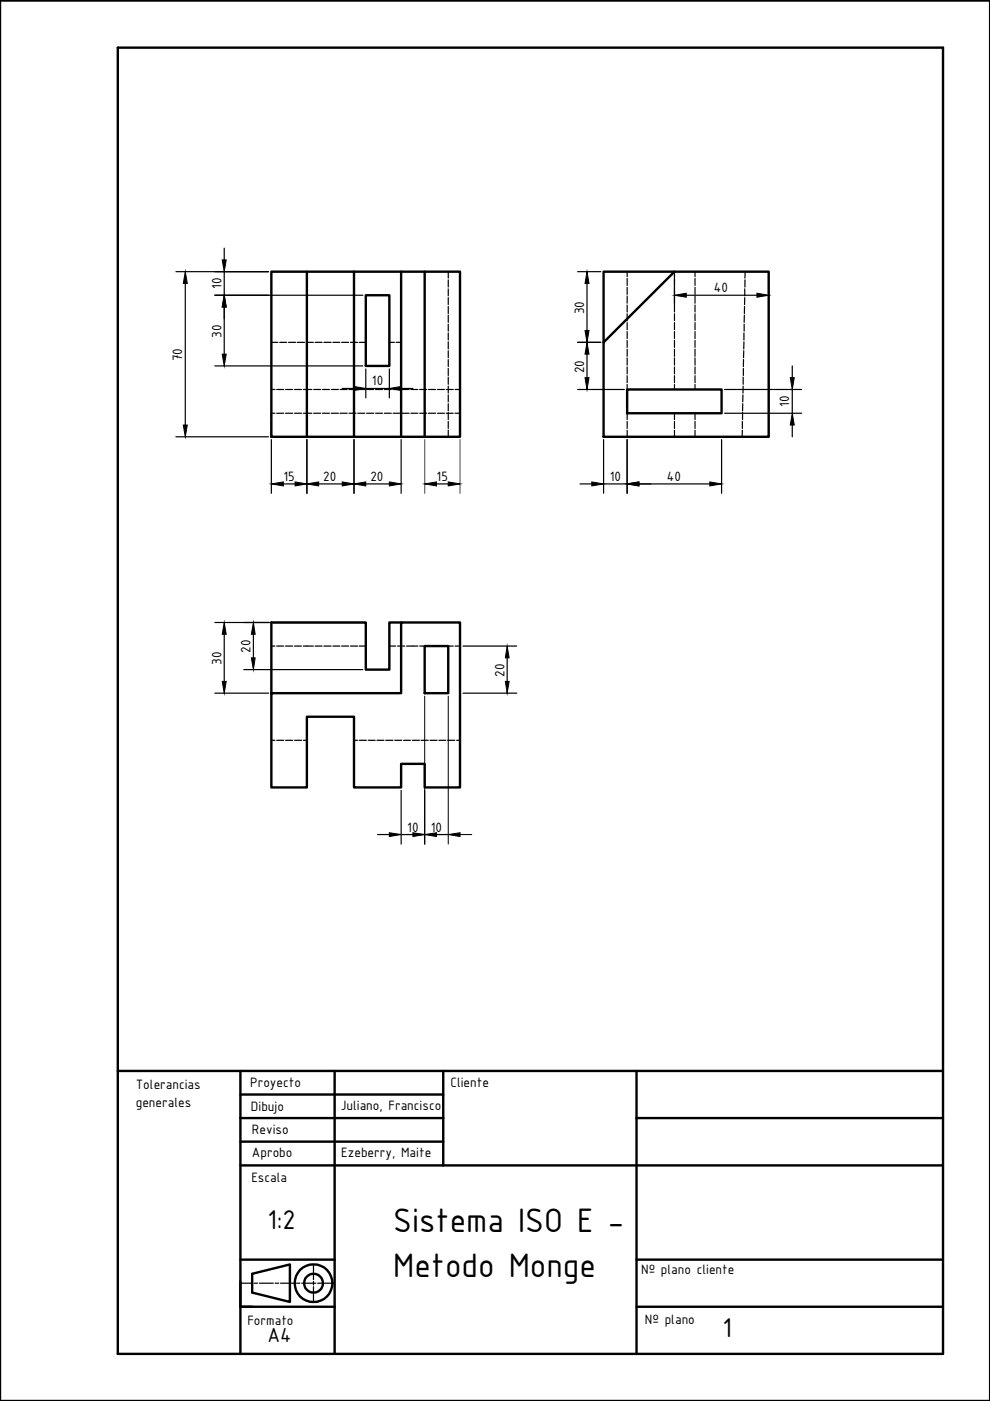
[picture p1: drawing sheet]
<svg xmlns="http://www.w3.org/2000/svg" width="210mm" height="297mm" viewBox="0 0 210 297" stroke-linecap="round" stroke-linejoin="round" font-family="sans-serif">
<!-- layer: 0 -->
<g fill="none" stroke="#000" stroke-width=".51">
<path d="M0 .1h209.9v296.9h-209.9zM25 10.1h174.9v276.9h-174.9zM57.5 57.6h40v35h-40zM65.1 57.6v35M75.1 57.6v35M85 57.6v35M90 57.6v35M128 57.6h35v35h-35zM143 57.6l-15 15M77.6 62.6h4.9v15h-4.9zM133 82.6h20v5h-20zM85 132h-2.5v10h-4.9v-10h-20.1v34.9h7.6v-14.9h10v14.9h9.9v-4.9h5v4.9h7.5v-34.9h-12.5v15h-27.5"/>
<path d="M90 137h5v10h-5zM25 227.1h174.9M51 227.1v59.9M51 237.1h43M51 232.1h43M71 227.1v59.9M94 227.1v20M135 227.1v59.9M135 237.1h64.9M51 247.1h148.9M51 242h43M51 271.7v5.4h2.5"/>
<path d="M51 277.1h20M51 267.1h20M53.5 270.1l8-2v7.9l-8-1.9zM135 277.1h64.9M135 267.1h64.9"/>
<circle cx="66.5" cy="272.1" r="1.99"/>
<circle cx="66.5" cy="272.1" r="4"/>
</g>
<!-- layer: capaCotas -->
<g fill="none" stroke="#000" stroke-width=".25">
<path d="M37.3 57.6h19.6M47.5 52.6v2.5M47.5 57.6v5M95 57.6v1.4M95 59.3v1.6M122.5 57.6h4.9M133 57.6v1.1M133 59v1.5M143 57.6v7M147.4 57.6v1.1M147.4 59v1.5M157.9 59.3v1.6"/>
<path d="M158 57.6l-.1 1.4M163 58.2v6.4M39.3 60.1v30M45.6 62.6h31.3M45.6 77.6h31.3M47.5 65.1v10M57.5 72.6h1.4M59.3 72.6h1.5M61.2 72.6h1.5M63 72.6h1.6M64.9 72.6h1.5M66.8 72.6h1.5"/>
<path d="M68.7 72.6h1.5M70.6 72.6h1.5M72.4 72.6h1.5M74.3 72.6h1.5M76.2 72.6h1.4M77.6 78.2v6.2M82.5 72.6h1.1M82.5 78.2v6.2M84 72.6h1M95 61.2v1.5M95 63.1v1.5M95 65v1.5"/>
<path d="M95 66.8v1.6M95 68.7v1.5M95 70.6v1.5M95 72.5v1.5M95 74.4v1.4M95 76.2v1.5M95 78.1v1.5M95 80v1.5M122.5 72.6h4.9M124.5 60.1v10M124.5 75.1v5M133 60.9v1.5"/>
<path d="M133 62.8v1.5M133 64.7v1.5M133 66.5v1.5M133 68.4v1.5M133 70.3v1.5M133 72.2v1.4M133 74v1.6M133 75.9v1.5M133 77.8v1.5M133 79.7v1.4M143 64.7v1.5M143 66.5v1.5"/>
<path d="M143 68.4v1.5M143 70.3v1.5M143 72.2v1.4M143 74v1.6M143 75.9v1.5M143 77.8v1.5M143 79.7v1.4M145.5 62.6h15M147.4 60.9v1.5M147.4 62.8v1.5M147.4 64.7v1.5M147.4 66.5v1.5"/>
<path d="M147.4 68.4v1.5M147.4 70.3v1.5M147.4 72.2v1.4M147.4 74v1.6M147.4 75.9v1.5M147.4 77.8v1.5M147.4 79.7v1.4M157.6 80v1.5M157.6 78.1v1.5M157.6 76.2v1.5M157.7 74.4l-.1 1.4M157.7 70.6v1.5"/>
<path d="M157.7 72.5v1.5M157.8 68.7v1.5M157.8 66.8v1.6M157.9 65l-.1 1.5M157.9 61.2v1.5M157.9 63.1v1.5M168 77.6v2.5M37.3 92.6h19.6M57.5 87.6h.8M57.5 82.6h.8M57.5 93.2v11.4M58.7 87.6h1.5"/>
<path d="M58.7 82.6h1.5M60.5 87.6h1.6M60.5 82.6h1.6M62.4 87.6h1.5M62.4 82.6h1.5M64.3 87.6h1.8M64.3 82.6h1.8M65.1 93.2v11.4M66.5 87.6h1.5M66.5 82.6h1.5M68.4 87.6h1.4M68.4 82.6h1.4"/>
<path d="M70.2 87.6h1.6M70.2 82.6h1.6M72.1 87.6h1.5M72.1 82.6h1.5M72.6 82.4h2.5M74 87.6h1.5M74 82.6h1.5M75.1 93.2v11.4M75.9 87.6h1.4M75.9 82.6h1.4M77.6 82.4h4.9M77.7 87.6h1.5"/>
<path d="M77.7 82.6h1.5M79.6 87.6h1.5M79.6 82.6h1.5M81.5 87.6h1.5M81.5 82.6h1.5M83.4 87.6h1.5M83.4 82.6h1.5M85 93.2v11.4M85 82.4h2.5M85.2 87.6h1.5M85.2 82.6h1.5M87.1 87.6h1.5"/>
<path d="M87.1 82.6h1.5M89 87.6h1.5M89 82.6h1.5M90.8 87.6h1.6M90.8 82.6h1.6M92.8 87.6h1.4M92.8 82.6h1.4M94.6 87.6h1.5M94.6 82.6h1.5M95 81.9v1.4M95 83.7v1.5M95 85.6v1.5"/>
<path d="M95 87.5v1.5M95 89.4v1.4M95 91.2v1.4M96.5 87.6h1M96.5 82.6h1M122.5 82.6h9.9M128 93.2v11.4M133 81.5v1.1M133 87.6v1.4M133 89.4v1.4M133 91.2v1.4M133 93.2v11.4"/>
<path d="M143 81.5v1.1M143 87.6v1.4M143 89.4v1.4M143 91.2v1.4M147.4 81.5v1.1M147.4 87.6v1.4M147.4 89.4v1.4M147.4 91.2v1.4M153 93.2v11.4M153.6 87.6h16.4M153.6 82.6h16.4M157.4 89.4v1.4"/>
<path d="M157.4 91.2v1.4M157.4 87.4v1.6M157.5 85.6l-.1 1.5M157.5 83.7v1.5M157.6 81.9l-.1 1.4M168 82.6v5M168 90.1v2.5M60.1 102.6h2.5M67.6 102.6h5M77.6 102.6h4.9M92.5 102.6h2.5M123 102.6h2.5"/>
<path d="M128 102.6h5M135.5 102.6h15M45.6 132h31.3M47.5 134.5v10M53.7 134.5v5M57.5 137h.8M58.7 137h1.5M60.5 137h1.6M62.4 137h1.5M64.3 137h2.1M66.8 137h1.5M68.7 137h1.5"/>
<path d="M70.6 137h1.5M72.4 137h1.5M74.3 137h1.5M76.2 137h1.4M82.5 137h1.4M84.3 137h1.5M86.2 137h2.4M89 137h1.5M90.8 137h1.6M92.8 137h1.4M94.6 137h1.5M96.5 137h1"/>
<path d="M98.2 137h11.4M107.5 139.5v5M45.6 147h11.3M51.7 142h25.2M57.5 157h.8M58.7 157h1.5M60.5 157h1.6M62.4 157h1.5M64.3 157h.8M75.1 157h.7M76.2 157h1.5M78.1 157h1.4"/>
<path d="M79.9 157h1.5M81.8 157h1.5M83.7 157h1.5M85.6 157h1.4M87.4 157h1.5M89.3 157h1.5M91.2 157h1.5M93 157h1.5M94.9 157h1.5M96.8 157h.7M98.2 147h11.4M80.1 176.9h2.4"/>
<path d="M85 167.6v11.4M85 176.9h5M90 167.6v11.4M92.5 176.9h2.5M51 272.1h2.5M53.8 272.1h.8M55 272.1h3M58.3 272.1h.8M59.5 272.1h3M62.9 272.1h.7M64 272.1h3M66.5 268.1v3.2"/>
<path d="M66.5 271.7v.7M66.5 272.8v3.2M67.4 272.1h.7M68.5 272.1h2.5"/>
</g>
<!-- layer: 0 -->
<path d="M57.5 87.6v1.4M57.5 89.4v1.4M57.5 91.2v1.4M65.1 82.6v1.4M65.1 84.4v1.4M65.1 86.2v1.4" fill="none" stroke="#000" stroke-width=".25"/>
<!-- layer: capaCotas -->
<g fill="#000" stroke="#000" stroke-width=".21">
<path d="M47.1 55.1h.9l-.5 2.5zM39.3 57.6l.4 2.5h-.8zM47.1 75.1h.9l-.5 2.5zM47.5 62.6l.5 2.5h-.9zM124.5 72.6l.4 2.5h-.9zM124.5 57.6l.4 2.5h-.9zM124 70.1h.9l-.4 2.5zM143 62.6l2.5-.4v.8zM160.5 62.2l2.5 .4-2.5 .4zM38.9 90.1h.8l-.4 2.5zM75.1 81.9l2.5 .5-2.5 .4zM82.5 82.4l2.5-.5v.9z"/>
<path d="M124 80.1h.9l-.4 2.5zM167.6 80.1h.8l-.4 2.5zM168 87.6l.4 2.5h-.8zM57.5 102.6l2.6-.4v.8zM62.6 102.2l2.5 .4-2.5 .4zM65.1 102.6l2.5-.4v.8zM72.6 102.2l2.5 .4-2.5 .4zM75.1 102.6l2.5-.4v.8zM82.5 102.2l2.5 .4-2.5 .4zM90 102.6l2.5-.4v.8zM95 102.2l2.5 .4-2.5 .4zM125.5 102.2l2.5 .4-2.5 .4z"/>
<path d="M133 102.6l2.5-.4v.8zM150.5 102.2l2.5 .4-2.5 .4zM47.5 132l.5 2.5h-.9zM53.3 139.5h.8l-.4 2.5zM53.7 132l.4 2.5h-.8zM107.5 137l.4 2.5h-.8zM47.1 144.5h.9l-.5 2.5zM107.1 144.5h.8l-.4 2.5zM82.5 176.6l2.5 .3-2.5 .5zM87.5 176.6l2.5 .3-2.5 .5zM90 176.9l2.5-.3v.8zM95 176.9l2.5-.3v.8z"/>
</g>
<path d="M90 93.2v11.4M97.5 93.2v11.4" fill="none" stroke="#636466" stroke-width=".25"/>
<path d="M90 147.6v31.4M95 147.6v31.4M85 176.9h2.5M90 176.9h5M97.5 176.9h2.5" fill="none" stroke="#000" stroke-width=".21"/>
<!-- layer: Capa1 -->
<path d="M57.5 132h20.1" fill="none" stroke="#000" stroke-width=".25"/>
<g font-size="7.8">
<text x="83.4" y="261.1">Sistema ISO E -</text>
<text x="83.4" y="270.7">Metodo Monge</text>
</g>
<g font-size="6.2">
<text x="56.7" y="260.7">1:2</text>
<text x="153.2" y="283.4">1</text>
</g>
<text font-size="4.7" x="56.7" y="284.6">A4</text>
<g font-size="3.1">
<text x="46.9" y="61.3" transform="rotate(-90 46.9 61.3)">10</text>
<text x="151.4" y="62">40</text>
<text x="46.9" y="71.6" transform="rotate(-90 46.9 71.6)">30</text>
<text x="123.8" y="66.6" transform="rotate(-90 123.8 66.6)">30</text>
<text x="38.7" y="76.6" transform="rotate(-90 38.7 76.6)">70</text>
<text x="78.9" y="81.7">10</text>
<text x="123.8" y="79.1" transform="rotate(-90 123.8 79.1)">20</text>
<text x="167.3" y="86.3" transform="rotate(-90 167.3 86.3)">10</text>
<text x="60.1" y="102">15</text>
<text x="68.5" y="102">20</text>
<text x="78.5" y="102">20</text>
<text x="92.6" y="102">15</text>
<text x="129.3" y="102">10</text>
<text x="141.4" y="102">40</text>
<text x="46.9" y="141" transform="rotate(-90 46.9 141)">30</text>
<text x="53.1" y="138.5" transform="rotate(-90 53.1 138.5)">20</text>
<text x="106.9" y="143.5" transform="rotate(-90 106.9 143.5)">20</text>
<text x="86.4" y="176.3">10</text>
<text x="91.4" y="176.3">10</text>
<text x="28.8" y="230.9">Tolerancias</text>
<text x="53" y="230.4">Proyecto</text>
<text x="95.5" y="230.4">Cliente</text>
<text x="28.8" y="234.7">generales</text>
<text x="53.2" y="235.5">Dibujo</text>
<text x="72.3" y="235.4">Juliano, Francisco</text>
<text x="53.4" y="240.4">Reviso</text>
<text x="53.4" y="245.4">Aprobo</text>
<text x="72.3" y="245.3">Ezeberry, Maite</text>
<text x="53.3" y="250.7">Escala</text>
<text x="135.9" y="270.1">Nº plano cliente</text>
<text x="52.5" y="280.9">Formato</text>
<text x="136.7" y="280.7">Nº plano</text>
</g>
</svg>
